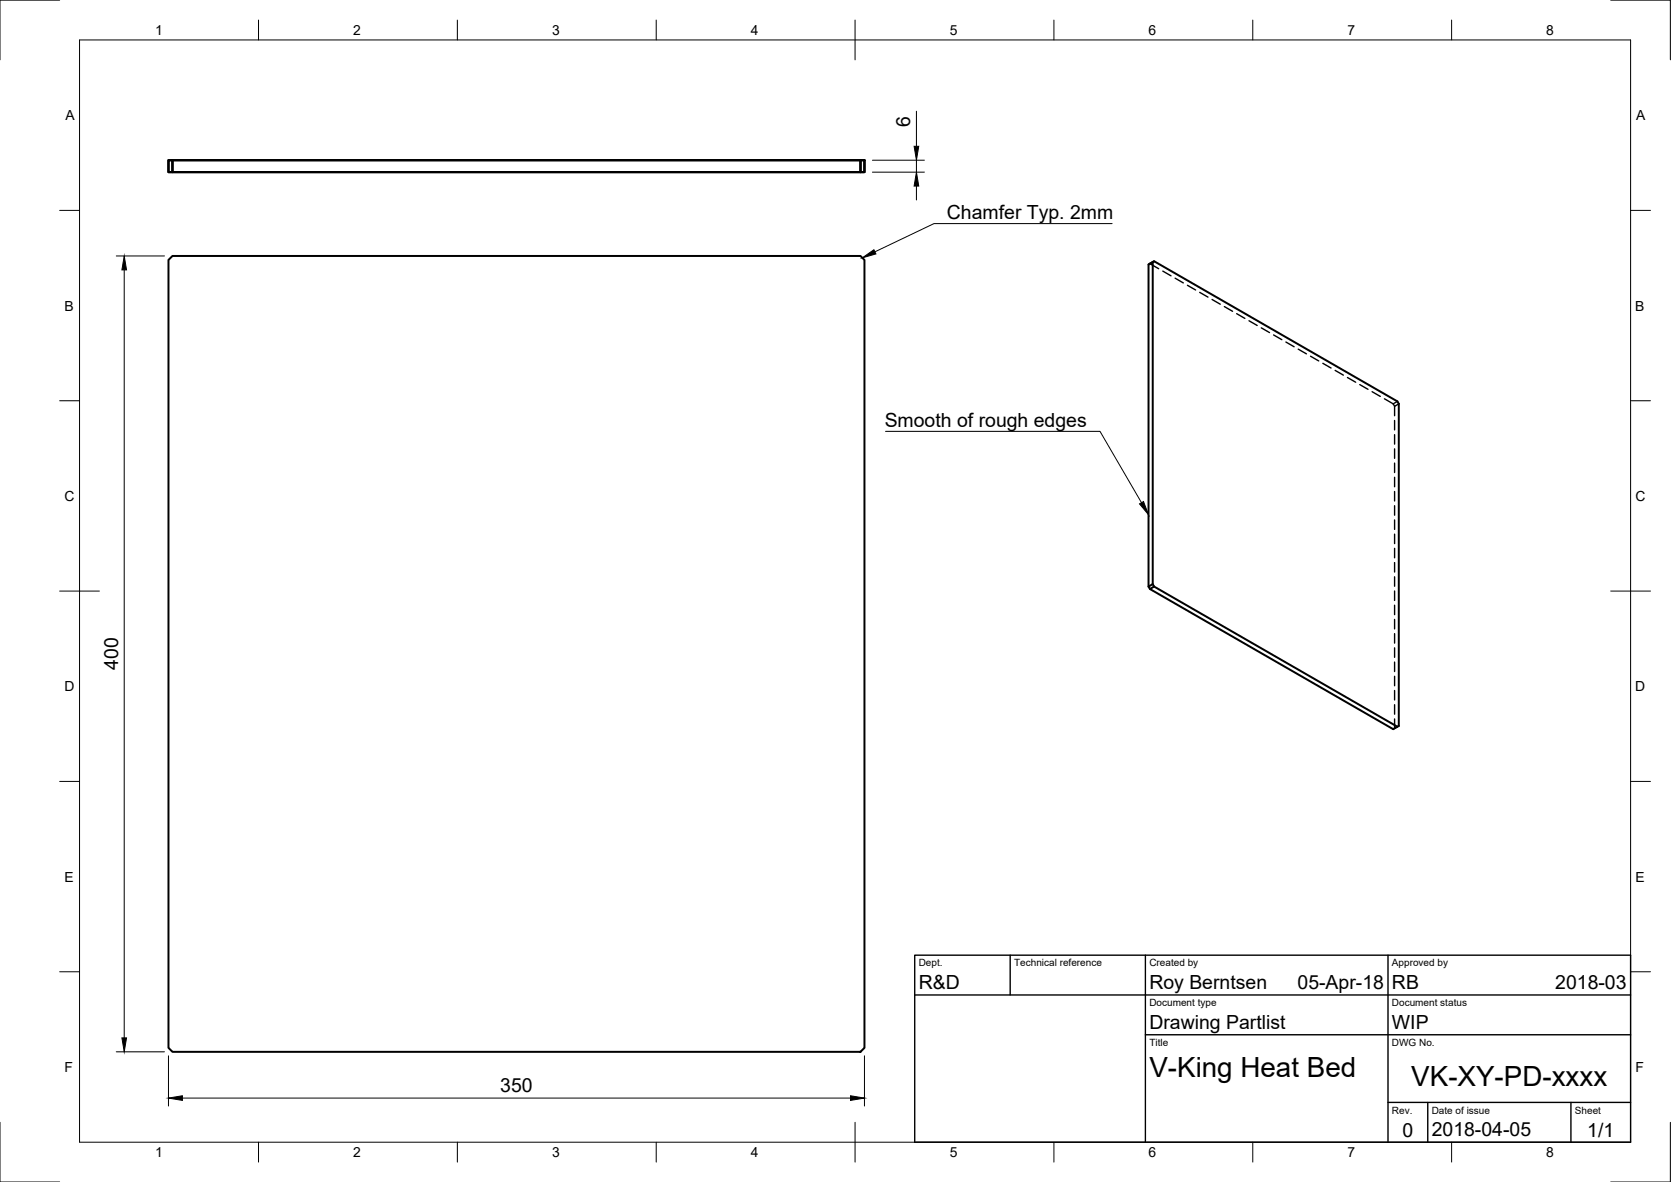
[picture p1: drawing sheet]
<svg xmlns="http://www.w3.org/2000/svg" width="420mm" height="297mm" viewBox="0 0 420 297" stroke-linecap="round" stroke-linejoin="round" font-family="sans-serif">
<!-- layer: Visible -->
<path d="M43.4 43.3v-3h-1v3h174M43.4 40.3h174v3h-1v-3zM216.4 40.3h1v3h-1zM42.4 65.3l1-1h173l1 1v198l-1 1h-173l-1-1zM288.8 66.5l1.4-.8 61.2 35.2 .3 .6v80.9l-1.4 .8-61.2-35.2-.3-.6zM289.8 65.9v80.9l-1 .6M290.2 65.7l-1.4 .8M289.8 146.8l.4 .6-1.1 .6M290.2 147.4l61.2 35.2" fill="none" stroke="#000" stroke-width=".5"/>
<!-- layer: Hidden -->
<g fill="none" stroke="#000" stroke-width=".35">
<path d="M289.1 66.3l2.2 1.2M292.4 68.1l2 1.2M295.5 69.9l2 1.2M298.6 71.7l2 1.2M301.7 73.5l2 1.2M304.8 75.3l2 1.1M307.9 77l2 1.2M311 78.8l2 1.2M314 80.6l2.1 1.2M317.1 82.4l2.1 1.2M320.2 84.2l2.1 1.2M323.3 86l2.1 1.1"/>
<path d="M326.4 87.7l2.1 1.2M329.5 89.5l2.1 1.2M332.6 91.3l2.1 1.2M335.7 93.1l2.1 1.2M338.8 94.9l2.1 1.2M341.9 96.6l2.1 1.2M345 98.4l2.1 1.2M348.1 100.2l2.2 1.3M350.3 101.5l.4 .6M350.7 105.7v2.3M350.7 109.2v2.4M350.7 112.8v2.4"/>
<path d="M350.7 116.4v2.4M350.7 119.9v2.4M351.4 100.9l-1.1 .6M351.7 101.5l-1 .6v2.4M350.7 123.5v2.4M350.7 127.1v2.4M350.7 130.7v2.3M350.7 134.2v2.4M350.7 137.8v2.4M350.7 141.4v2.4M350.7 144.9v2.4M350.7 148.5v2.4"/>
<path d="M350.7 152.1v2.4M350.7 155.7v2.3M350.7 159.2v2.4M350.7 162.8v2.4M350.7 166.4v2.4M350.7 170v2.3M350.7 173.5v2.4M350.7 177.1v2.4M350.7 180.7v2.3M351.7 182.4l-1.4 .8"/>
</g>
<!-- layer: Border -->
<g fill="none" stroke="#000" stroke-width=".25">
<path d="M15 0h-15v15M20 10h390v277h-390zM65 5v5M115 5v5M165 5v5M215 5v10M265 5v5M315 5v5M365 5v5M405 0h15v15M15 52.9h5M410 52.9h5"/>
<path d="M15 100.7h5M410 100.7h5M15 148.5h10M405 148.5h10M15 196.4h5M410 196.4h5M15 244.2h5M410 244.2h5M0 282v15h15M65 287v5M115 287v5M165 287v5"/>
<path d="M215 282v10M265 287v5M315 287v5M365 287v5M420 282v15h-15"/>
</g>
<!-- layer: TitleBlock -->
<path d="M230 240h180v47h-180zM230 250h180M254 240v10M288 240v47M349 240v47M288 260h122M349 277h61M359 277v10M395 277v10" fill="none" stroke="#000" stroke-width=".35"/>
<!-- layer: Dimensions -->
<path d="M230.4 27.9v8.9M219.4 43.3h13M219.4 40.3h13M230.4 40.3v3M230.4 46.8v3.5M29.2 64.3h12.2M31.2 67.8v193M29.2 264.3h12.2M42.4 265.3v12.7M45.9 276h168M217.4 265.3v12.7" fill="none" stroke="#000" stroke-width=".25"/>
<path d="M229.8 36.8h1.2l-.6 3.5zM230.4 43.3l.6 3.5h-1.2zM31.2 64.3l.6 3.5h-1.1zM30.7 260.8h1.1l-.6 3.5zM42.4 276l3.5-.6v1.1zM213.9 275.4l3.5 .6-3.5 .5z" fill="#000" stroke="#000" stroke-width=".25"/>
<!-- layer: Annotations -->
<path d="M216.8 64.8l2.9-2 .5 1zM286.5 126.6l1-.6 1.3 3.4z" fill="#000" stroke="#000" stroke-width=".25"/>
<path d="M279.6 56.2h-44.8l-14.8 7.1M222.7 108.4h53.9l10.4 17.9" fill="none" stroke="#000" stroke-width=".25"/>
<g font-size="7">
<text x="289" y="270.5">V-King Heat Bed</text>
<text x="354.9" y="272.9">VK-XY-PD-xxxx</text>
</g>
<g font-size="4.9">
<text x="228.9" y="31.9" transform="rotate(-90 228.9 31.9)">6</text>
<text x="238.1" y="55.2">Chamfer Typ. 2mm</text>
<text x="222.4" y="107.4">Smooth of rough edges</text>
<text x="29.7" y="168.3" transform="rotate(-90 29.7 168.3)">400</text>
<text x="231" y="248.5">R&amp;D</text>
<text x="289" y="248.5">Roy Berntsen</text>
<text x="326.3" y="248.5">05-Apr-18</text>
<text x="350" y="248.5">RB</text>
<text x="391.1" y="248.5">2018-03</text>
<text x="289" y="258.5">Drawing Partlist</text>
<text x="350" y="258.5">WIP</text>
<text x="125.8" y="274.4">350</text>
<text x="352.6" y="285.7">0</text>
<text x="360" y="285.5">2018-04-05</text>
<text x="399.1" y="285.7">1/1</text>
</g>
<g font-size="3.5">
<text x="39" y="8.8">1</text>
<text x="88.8" y="8.8">2</text>
<text x="138.8" y="8.8">3</text>
<text x="188.7" y="8.8">4</text>
<text x="238.8" y="8.8">5</text>
<text x="288.7" y="8.8">6</text>
<text x="338.8" y="8.8">7</text>
<text x="388.8" y="8.8">8</text>
<text x="16.4" y="30.2">A</text>
<text x="411.4" y="30.2">A</text>
<text x="16.2" y="78">B</text>
<text x="411.2" y="78">B</text>
<text x="16.2" y="125.9">C</text>
<text x="411.2" y="125.9">C</text>
<text x="16.2" y="173.7">D</text>
<text x="411.2" y="173.7">D</text>
<text x="16.2" y="221.5">E</text>
<text x="411.2" y="221.5">E</text>
<text x="16.2" y="269.4">F</text>
<text x="411.2" y="269.4">F</text>
<text x="39" y="290.8">1</text>
<text x="88.8" y="290.8">2</text>
<text x="138.8" y="290.8">3</text>
<text x="188.7" y="290.8">4</text>
<text x="238.8" y="290.8">5</text>
<text x="288.7" y="290.8">6</text>
<text x="338.8" y="290.8">7</text>
<text x="388.8" y="290.8">8</text>
</g>
<g font-size="2.5">
<text x="231" y="242.8">Dept.</text>
<text x="255" y="242.8">Technical reference</text>
<text x="289" y="242.8">Created by</text>
<text x="350" y="242.8">Approved by</text>
<text x="289" y="252.8">Document type</text>
<text x="350" y="252.8">Document status</text>
<text x="289" y="262.8">Title</text>
<text x="350" y="262.8">DWG No.</text>
<text x="350" y="279.8">Rev.</text>
<text x="360" y="279.8">Date of issue</text>
<text x="396" y="279.8">Sheet</text>
</g>
</svg>
